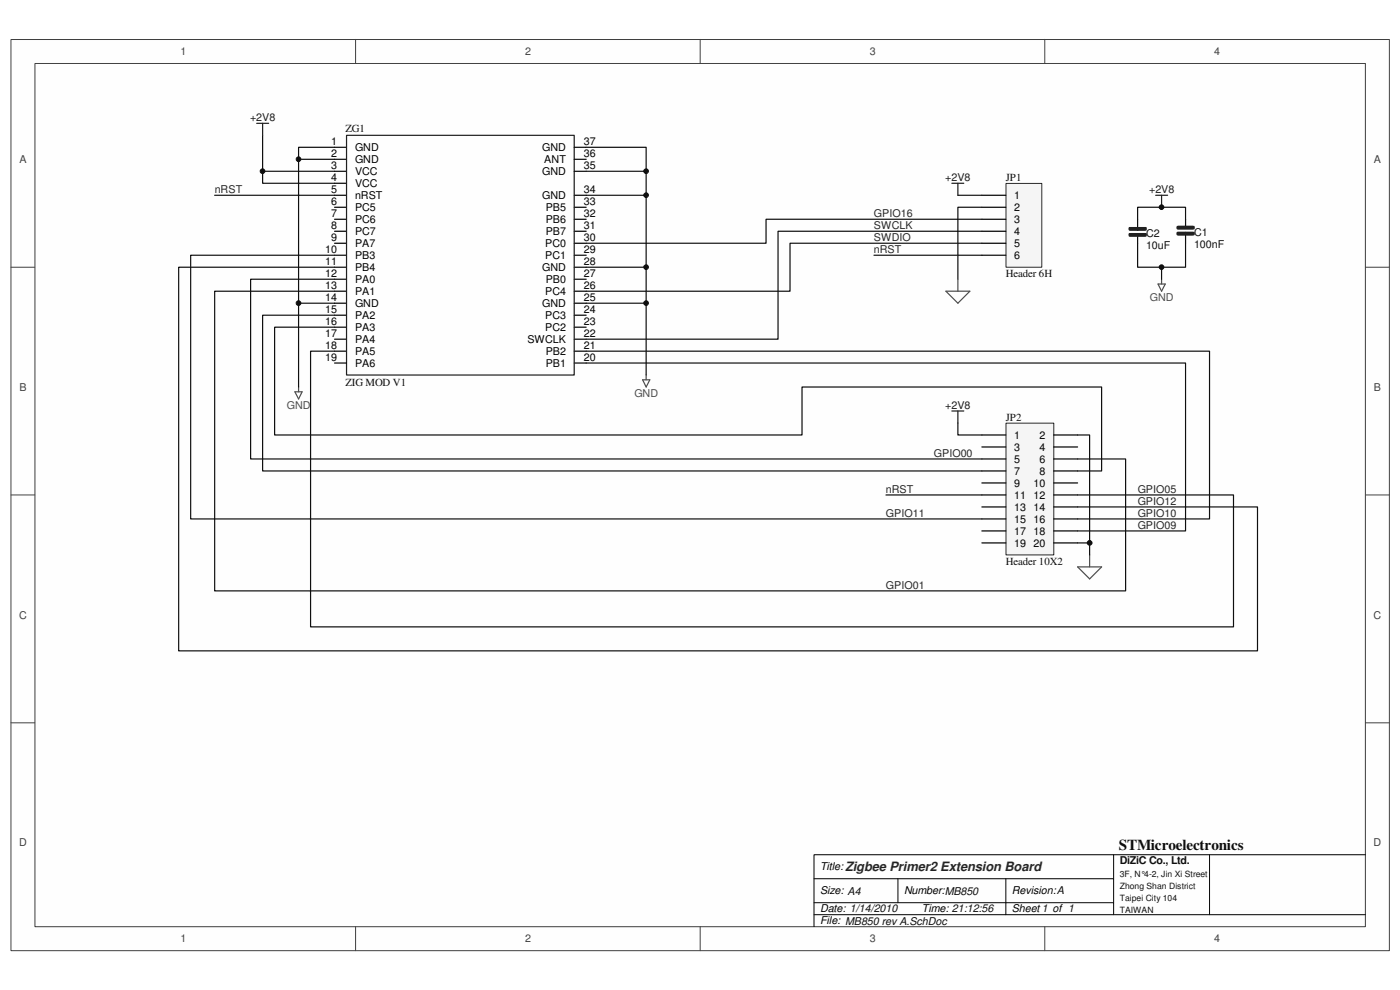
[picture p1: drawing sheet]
<svg xmlns="http://www.w3.org/2000/svg" width="420mm" height="297mm" viewBox="0 0 420 297" stroke-linecap="round" stroke-linejoin="round" font-family="sans-serif">
<path d="M3.3 11.9h413.7v273.3h-413.7z" fill="#fefefe"/>
<path d="M3.3 11.9h413.7v273.3h-413.7z" fill="none" stroke="#404040" stroke-width=".3"/>
<path d="M10.5 19.1h399.3v258.9h-399.3z" fill="#fefefe"/>
<g fill="none" stroke="#404040" stroke-width=".3">
<path d="M10.5 19h399.3v259h-399.3zM106.7 11.8v7.2M210.1 11.8v7.2M313.6 11.8v7.2M3.3 80.2h7.1M409.8 80.2h7.2M3.3 148.5h7.1M409.8 148.5h7.2M3.3 216.9h7.1M409.8 216.9h7.2M106.7 278v7.2M210.1 278v7.2"/>
<path d="M313.6 278v7.2"/>
</g>
<path d="M334.2 256.5v17.9M363 256.5v17.9M409.8 256.5h-165.5v21.5M244.3 263.7h89.9M244.3 270.8h89.9M244.3 274.4h165.5M269.5 263.7v7.1M301.9 263.7v10.7" fill="none" stroke="#000" stroke-width=".3"/>
<path d="M285.7 55h3.6M287.5 55v3.6" fill="none" stroke="#1c1c1c" stroke-width=".36"/>
<path d="M302 127h14.3v39.5h-14.3z" fill="#f5f5f5"/>
<path d="M301.9 127h14.4v39.5h-14.4z" fill="none" stroke="#262626" stroke-width=".3"/>
<g fill="none" stroke="#000" stroke-width=".36">
<path d="M341.4 65.8v2.5M341.4 70.8v2.2M355.8 65.8v2.1M355.8 70.4v2.6M294.7 130.5h7.2M294.7 134.1h7.2M294.7 137.7h7.2M316.2 130.5h7.2M316.2 134.1h7.2M316.2 137.7h7.2M294.7 141.3h7.2M294.7 144.9h7.2"/>
<path d="M294.7 148.5h7.2M294.7 152.1h7.2M294.7 155.7h7.2M294.7 159.3h7.2M316.2 141.3h7.2M316.2 144.9h7.2M316.2 148.5h7.2M316.2 152.1h7.2M316.2 155.7h7.2M316.2 159.3h7.2M294.7 162.9h7.2M316.2 162.9h7.2"/>
</g>
<path d="M347.5 85.2h2.2l-1.1 2.2zM348.6 83.8v1.4M323.4 170.1h7.2l-3.6 3.6zM327 166.5v3.6" fill="none" stroke="#4c4c4c" stroke-width=".36"/>
<path d="M341.4 65.8v-3.6h14.4v3.6M341.4 73v7.2h14.4v-7.2M348.6 80.2v3.6M287.5 126.9v3.6h7.2M323.4 130.5h3.6v36M323.4 162.9h3.6" fill="none" stroke="#0e0e0e" stroke-width=".36"/>
<path d="M346.8 58.6h3.6M348.6 58.6v3.6M338.9 70.1h5v.7h-5zM338.9 68.3h5v.7h-5zM353.3 67.9h5v.8h-5zM353.3 69.7h5v.7h-5zM285.7 123.3h3.6M287.5 123.3v3.6" fill="none" stroke="#1c1c1c" stroke-width=".36"/>
<path d="M339.2 70.4h4.4M339.2 68.7h4.4M353.6 68.3h4.4M353.6 70.1h4.4" fill="none" stroke="#1c1c1c" stroke-width="1.1"/>
<path d="M302 55.1h10.7v25.1h-10.7z" fill="#f5f5f5"/>
<path d="M301.9 55h10.8v25.2h-10.8z" fill="none" stroke="#262626" stroke-width=".3"/>
<g fill="none" stroke="#000" stroke-width=".36">
<path d="M100.4 58.6h3.6M100.4 44.2h3.6M100.4 47.8h3.6M100.4 51.4h3.6M100.4 55h3.6M172.3 58.6h3.6M172.3 44.2h3.6M172.3 47.8h3.6M172.3 51.4h3.6M294.7 58.6h7.2M100.4 62.2h3.6M100.4 65.8h3.6"/>
<path d="M100.4 69.4h3.6M100.4 73h3.6M100.4 76.6h3.6M172.3 62.2h3.6M172.3 65.8h3.6M172.3 69.4h3.6M172.3 73h3.6M172.3 76.6h3.6M294.7 62.2h7.2M294.7 65.8h7.2M294.7 69.4h7.2M294.7 73h7.2"/>
<path d="M294.7 76.6h7.2M100.4 83.8h3.6M100.4 98.2h3.6M100.4 94.6h3.6M100.4 91h3.6M100.4 80.2h3.6M100.4 87.4h3.6M172.3 83.8h3.6M172.3 98.2h3.6M172.3 94.6h3.6M172.3 91h3.6M172.3 80.2h3.6"/>
<path d="M172.3 87.4h3.6M100.4 108.9h3.6M100.4 105.4h3.6M100.4 101.8h3.6M172.3 108.9h3.6M172.3 105.4h3.6M172.3 101.8h3.6"/>
</g>
<g fill="none" stroke="#0e0e0e" stroke-width=".36">
<path d="M64.4 58.6h36M78.8 40.6v14.4h21.6M78.8 51.4h21.6M89.6 47.8h10.8M100.4 44.2h-10.8v71.9M175.9 58.6h18v53.9M175.9 51.4h18v7.2M175.9 44.2h18v7.2M287.5 58.6h7.2M100.4 76.6h-43.2v79.1h237.5M262.3 76.6h32.4M294.7 69.4h-61.2v32.4h-57.6"/>
<path d="M294.7 73h-57.6v14.4h-61.2M294.7 65.8h-64.8v7.2h-54M294.7 62.2h-7.2v21.6M89.6 91h10.8M100.4 83.8h-25.2v53.9h219.5M100.4 80.2h-46.8v115.1h323.8v-43.2h-54M100.4 87.4h-36v89.9h273.4v-39.6h-14.4M100.4 94.6h-21.6v46.7h215.9M100.4 98.2h-18v32.3h158.3v-14.4h89.9v25.2h-7.2M175.9 91h18M175.9 80.2h18M100.4 105.4h-7.2v82.7h277v-39.6h-46.8"/>
<path d="M175.9 105.4h187.1v50.3h-39.6M175.9 108.9h179.9v50.4h-32.4M265.9 148.5h28.8"/>
</g>
<path d="M283.9 87.4h7.2l-3.6 3.6zM287.5 83.8v3.6M88.5 117.6h2.2l-1.1 2.1zM89.6 116.1v1.5M192.9 114h2.1l-1.1 2.1zM193.9 112.5v1.5" fill="none" stroke="#4c4c4c" stroke-width=".36"/>
<path d="M77 37h3.6M78.8 37v3.6M104 40.6h68.3v71.9h-68.3z" fill="none" stroke="#1c1c1c" stroke-width=".36"/>
<circle cx="78.8" cy="51.4" r=".7" fill="#0e0e0e"/>
<circle cx="78.8" cy="51.4" r=".7" fill="none" stroke="#0e0e0e" stroke-width=".3"/>
<circle cx="89.6" cy="90.9" r=".7" fill="#0e0e0e"/>
<circle cx="89.6" cy="90.9" r=".7" fill="none" stroke="#0e0e0e" stroke-width=".3"/>
<circle cx="89.6" cy="47.8" r=".7" fill="#0e0e0e"/>
<circle cx="89.6" cy="47.8" r=".7" fill="none" stroke="#0e0e0e" stroke-width=".3"/>
<circle cx="193.9" cy="90.9" r=".69" fill="#0e0e0e"/>
<circle cx="193.9" cy="90.9" r=".69" fill="none" stroke="#0e0e0e" stroke-width=".3"/>
<circle cx="193.9" cy="80.2" r=".69" fill="#0e0e0e"/>
<circle cx="193.9" cy="80.2" r=".69" fill="none" stroke="#0e0e0e" stroke-width=".3"/>
<circle cx="193.9" cy="58.6" r=".69" fill="#0e0e0e"/>
<circle cx="193.9" cy="58.6" r=".69" fill="none" stroke="#0e0e0e" stroke-width=".3"/>
<circle cx="193.9" cy="51.4" r=".69" fill="#0e0e0e"/>
<circle cx="193.9" cy="51.4" r=".69" fill="none" stroke="#0e0e0e" stroke-width=".3"/>
<circle cx="327" cy="162.9" r=".71" fill="#0e0e0e"/>
<circle cx="327" cy="162.9" r=".71" fill="none" stroke="#0e0e0e" stroke-width=".3"/>
<circle cx="348.6" cy="80.2" r=".69" fill="#0e0e0e"/>
<circle cx="348.6" cy="80.2" r=".69" fill="none" stroke="#0e0e0e" stroke-width=".3"/>
<circle cx="348.6" cy="62.2" r=".69" fill="#0e0e0e"/>
<circle cx="348.6" cy="62.2" r=".69" fill="none" stroke="#0e0e0e" stroke-width=".3"/>
<text font-size="4.5" fill="#0e0e0e" x="335.8" y="255.1">STMicroelectronics</text>
<text font-size="3.9" fill="#262626" x="253.6" y="261.4">Zigbee Primer2 Extension Board</text>
<g font-size="3.2" fill="#404040">
<text x="54.2" y="16.6">1</text>
<text x="157.6" y="16.6">2</text>
<text x="261" y="16.6">3</text>
<text x="364.4" y="16.6">4</text>
<text x="5.8" y="48.9">A</text>
<text x="412.3" y="48.9">A</text>
<text x="5.8" y="117.2">B</text>
<text x="412.3" y="117.2">B</text>
<text x="5.7" y="185.6">C</text>
<text x="412.2" y="185.6">C</text>
<text x="5.7" y="254">D</text>
<text x="412.2" y="254">D</text>
<text x="54.2" y="282.7">1</text>
<text x="157.6" y="282.7">2</text>
<text x="261" y="282.7">3</text>
<text x="364.4" y="282.7">4</text>
</g>
<g font-size="3.2" fill="#1c1c1c">
<text x="75" y="36.3">+2V8</text>
<text x="283.7" y="54.3">+2V8</text>
<text x="344.9" y="57.9">+2V8</text>
<text x="283.7" y="122.7">+2V8</text>
</g>
<g font-size="3.2" fill="#0e0e0e">
<text x="103.7" y="39.5">ZG1</text>
<text x="301.9" y="54.2">JP1</text>
<text x="343.9" y="71.2">C2</text>
<text x="358.3" y="70.9">C1</text>
<text x="343.9" y="74.8">10uF</text>
<text x="358.3" y="74.5">100nF</text>
<text x="301.9" y="83">Header 6H</text>
<text x="103.7" y="115.7">ZIG MOD V1</text>
<text x="301.9" y="126.2">JP2</text>
<text x="301.9" y="169.4">Header 10X2</text>
<text x="336" y="259.3">DiZiC Co., Ltd.</text>
</g>
<g font-size="3.2">
<text x="99.4" y="43.5">1</text>
<text x="99.4" y="47.1">2</text>
<text x="106.5" y="45.3">GND</text>
<text x="162.7" y="45.3">GND</text>
<text x="175.2" y="47.1">36</text>
<text x="175.2" y="43.5">37</text>
<text x="99.4" y="50.7">3</text>
<text x="106.5" y="48.9">GND</text>
<text x="106.5" y="52.5">VCC</text>
<text x="162.7" y="52.5">GND</text>
<text x="163.4" y="48.9">ANT</text>
<text x="175.2" y="50.7">35</text>
<text x="99.4" y="54.3">4</text>
<text x="99.4" y="57.9">5</text>
<text x="106.5" y="56.1">VCC</text>
<text x="106.5" y="59.7">nRST</text>
<text x="162.7" y="59.7">GND</text>
<text x="175.2" y="57.9">34</text>
<text x="304.4" y="59.7">1</text>
<text x="99.4" y="61.5">6</text>
<text x="99.4" y="65.1">7</text>
<text x="106.5" y="63.3">PC5</text>
<text x="163.8" y="63.3">PB5</text>
<text x="175.2" y="65.1">32</text>
<text x="175.2" y="61.5">33</text>
<text x="304.4" y="63.3">2</text>
<text x="99.4" y="68.7">8</text>
<text x="106.5" y="66.9">PC6</text>
<text x="106.5" y="70.5">PC7</text>
<text x="163.8" y="70.5">PB7</text>
<text x="163.8" y="66.9">PB6</text>
<text x="175.2" y="68.7">31</text>
<text x="304.4" y="66.9">3</text>
<text x="304.4" y="70.5">4</text>
<text x="97.6" y="75.9">10</text>
<text x="99.4" y="72.3">9</text>
<text x="106.5" y="74.1">PA7</text>
<text x="106.5" y="77.7">PB3</text>
<text x="163.6" y="77.7">PC1</text>
<text x="163.6" y="74.1">PC0</text>
<text x="175.2" y="75.9">29</text>
<text x="175.2" y="72.3">30</text>
<text x="304.4" y="74.1">5</text>
<text x="304.4" y="77.7">6</text>
<text x="97.6" y="83.1">12</text>
<text x="97.6" y="79.5">11</text>
<text x="106.5" y="81.3">PB4</text>
<text x="162.7" y="81.3">GND</text>
<text x="175.2" y="79.5">28</text>
<text x="175.2" y="83.1">27</text>
<text x="97.6" y="86.7">13</text>
<text x="106.5" y="84.9">PA0</text>
<text x="106.5" y="88.5">PA1</text>
<text x="163.6" y="88.5">PC4</text>
<text x="163.8" y="84.9">PB0</text>
<text x="175.2" y="86.7">26</text>
<text x="97.6" y="90.3">14</text>
<text x="97.6" y="93.9">15</text>
<text x="106.5" y="92.1">GND</text>
<text x="106.5" y="95.7">PA2</text>
<text x="162.7" y="92.1">GND</text>
<text x="163.6" y="95.7">PC3</text>
<text x="175.2" y="93.9">24</text>
<text x="175.2" y="90.3">25</text>
<text x="97.6" y="97.5">16</text>
<text x="97.6" y="101.1">17</text>
<text x="106.5" y="99.3">PA3</text>
<text x="163.6" y="99.3">PC2</text>
<text x="175.2" y="101.1">22</text>
<text x="175.2" y="97.5">23</text>
<text x="97.6" y="104.7">18</text>
<text x="106.5" y="102.9">PA4</text>
<text x="106.5" y="106.5">PA5</text>
<text x="158.3" y="102.9">SWCLK</text>
<text x="163.8" y="106.5">PB2</text>
<text x="175.2" y="104.7">21</text>
<text x="97.6" y="108.3">19</text>
<text x="106.5" y="110.1">PA6</text>
<text x="163.8" y="110.1">PB1</text>
<text x="175.2" y="108.3">20</text>
<text x="304.4" y="131.7">1</text>
<text x="312" y="131.7">2</text>
<text x="304.4" y="135.3">3</text>
<text x="312" y="135.3">4</text>
<text x="304.4" y="138.9">5</text>
<text x="304.4" y="142.5">7</text>
<text x="312" y="138.9">6</text>
<text x="312" y="142.5">8</text>
<text x="304.4" y="146">9</text>
<text x="304.4" y="149.6">11</text>
<text x="310.2" y="146">10</text>
<text x="310.2" y="149.6">12</text>
<text x="304.4" y="153.2">13</text>
<text x="310.2" y="153.2">14</text>
<text x="304.4" y="156.8">15</text>
<text x="304.4" y="160.4">17</text>
<text x="310.2" y="156.8">16</text>
<text x="310.2" y="160.4">18</text>
<text x="304.4" y="164">19</text>
<text x="310.2" y="164">20</text>
<text x="246.1" y="261.2">Title:</text>
<text x="246.1" y="268.3">Size: A4</text>
<text x="271.3" y="268.3">Number:MB850</text>
<text x="303.7" y="268.3">Revision:A</text>
<text x="246.1" y="273.7">Date: 1/14/2010</text>
<text x="276.7" y="273.7">Time: 21:12:56</text>
<text x="303.7" y="273.7">Sheet1 of 1</text>
<text x="246.1" y="277.3">File: MB850 rev A.SchDoc</text>
</g>
<g font-size="3.2" fill="#262626">
<text x="64.5" y="57.9">nRST</text>
<text x="262.3" y="65.1">GPIO16</text>
<text x="262.3" y="68.7">SWCLK</text>
<text x="262.3" y="72.3">SWDIO</text>
<text x="262.3" y="75.9">nRST</text>
<text x="280.3" y="137.1">GPIO00</text>
<text x="265.9" y="147.9">nRST</text>
<text x="341.4" y="147.9">GPIO05</text>
<text x="265.9" y="155.1">GPIO11</text>
<text x="341.4" y="151.5">GPIO12</text>
<text x="341.4" y="155.1">GPIO10</text>
<text x="341.4" y="158.7">GPIO09</text>
<text x="265.9" y="176.6">GPIO01</text>
</g>
<g font-size="3.2" fill="#4c4c4c">
<text x="345.1" y="90.3">GND</text>
<text x="190.4" y="119">GND</text>
<text x="86.1" y="122.6">GND</text>
</g>
<g font-size="2.6" fill="#0e0e0e">
<text x="336" y="263.1">3F, N°4-2, Jin Xi Street</text>
<text x="336" y="266.7">Zhong Shan District</text>
<text x="336" y="270.3">Taipei City 104</text>
<text x="336" y="273.9">TAIWAN</text>
</g>
</svg>
